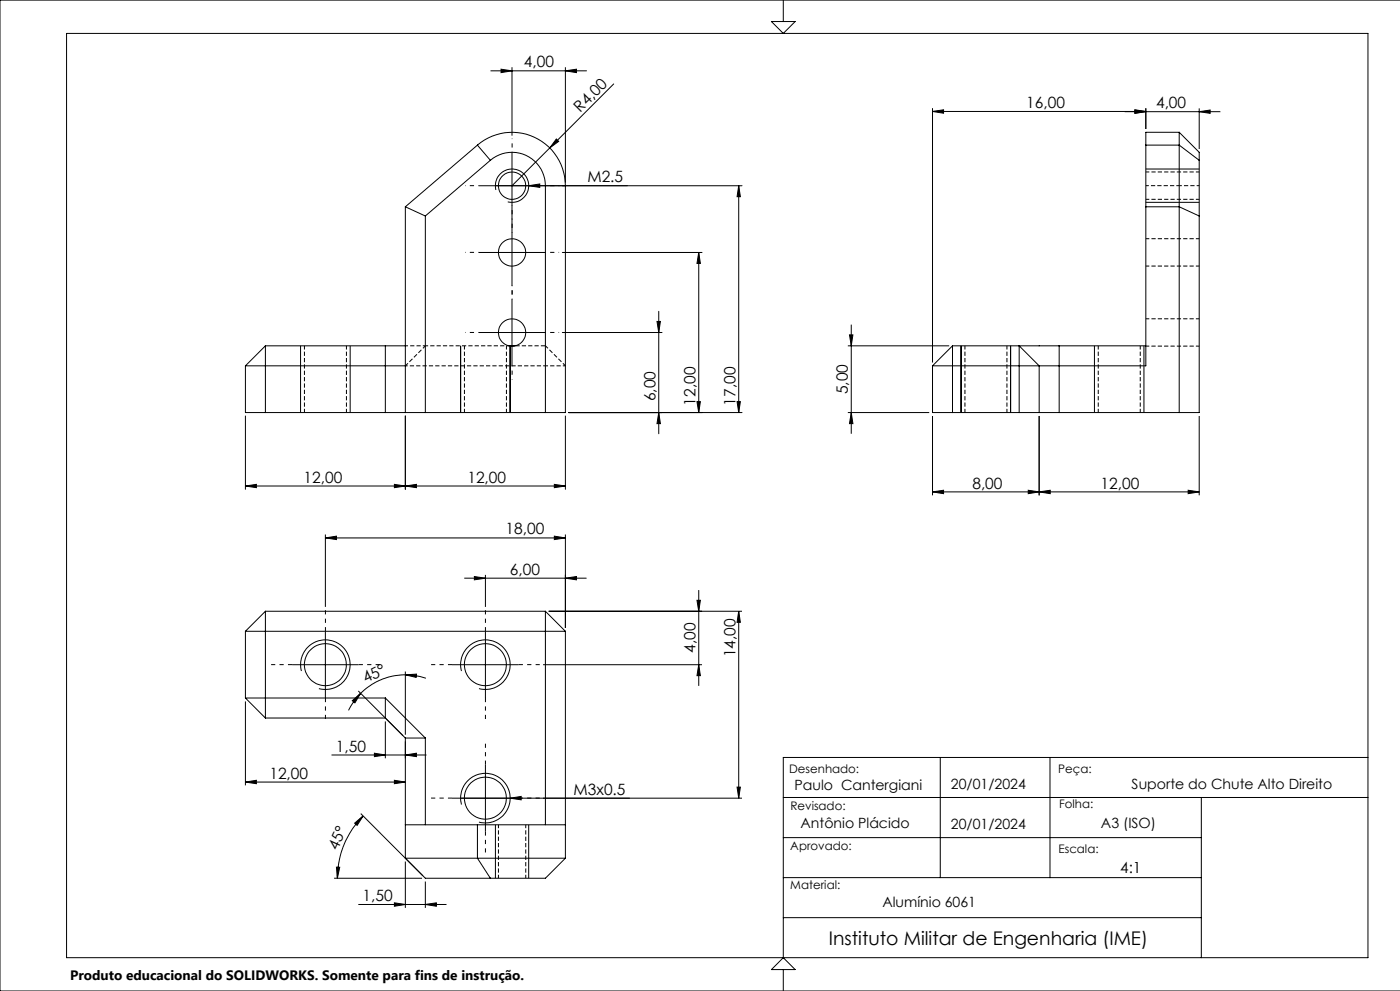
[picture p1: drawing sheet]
<svg xmlns="http://www.w3.org/2000/svg" width="420mm" height="297mm" viewBox="0 0 420 297" stroke-linecap="round" stroke-linejoin="round" font-family="sans-serif">
<path d="M154.5 103.6h9.1" fill="none" stroke="#000" stroke-width=".3" stroke-dasharray="1.3 .6" stroke-dashoffset="-.1" stroke-linecap="butt"/>
<path d="M353.8 55.6h6M127.6 103.6h25.1M127.6 103.6h-6M169.6 109.6h-6" fill="none" stroke="#000" stroke-width=".3" stroke-dasharray="1.3 .6" stroke-dashoffset=".5" stroke-linecap="butt"/>
<path d="M91.3 103.6v20M127.6 103.6l-6 6M139.3 103.6v20M169.6 109.6l-6-6M289.5 103.6v20M329.5 103.6v20M103.9 123.6v-20M151.9 123.6v-20M302.1 123.6v-20M342.1 123.6v-20" fill="none" stroke="#000" stroke-width=".3" stroke-dasharray="1.3 .6" stroke-dashoffset=".2" stroke-linecap="butt"/>
<path d="M121.6 109.6h42" fill="none" stroke="#000" stroke-width=".3" stroke-dasharray="1.3 .6" stroke-dashoffset=".6" stroke-linecap="butt"/>
<g fill="none" stroke="#000" stroke-width=".3">
<path d="M20 10h390.4v277h-390.4zM231.4 6.5h7.1l-3.5 3.5zM235 0v6.5M420 0h-420v297h420M147.2 21.2h28.8M150.3 20.7l3.3 .5-3.3 .6zM153.6 20.2v20.4M169.6 21.2l3.3-.5v1.1zM169.6 20.2v34.4M184.1 25.1l-30.5 30.6M279.8 33.4l3.3-.5v1zM279.8 32.4v76.3"/>
<path d="M279.8 33.4h63.9M337.4 33.5h28.7M340.5 33l3.2 .5-3.2 .5zM340.5 32.9l3.2 .5-3.2 .5zM343.7 32.4v6.3M353.8 39.6v3.9M353.8 39.6h-10.1v3.9M353.8 39.6l6 6v2.4M359.8 33.5l3.2-.5v1zM359.8 32.5v12.2M143.2 43.5a16 16 0 0 1 17.1-2.4 16 16 0 0 1 9.3 14.6v67.9h-96v-14M143.2 43.5l-21.6 18.5"/>
<path d="M143.2 43.5l3.9 4.5M147.1 48a10 10 0 0 1 10.7-1.4 10 10 0 0 1 5.8 9.1v67.9M147.1 48l-19.5 16.7M148.8 56.9a5 5 0 0 1 4.4-6.2 5 5 0 0 1 5.4 5.4 5 5 0 0 1-6.3 4.4M153.6 45.6v40.1M158.6 55.7l3.3-.6v1.1zM166.9 41.7l.7 .7-2.7 1.9zM221.6 55.7l.5 3.2h-1zM221.6 55.7v67.9M222.6 55.7h-79M343.7 50.7h16.1M343.7 43.5v66.1h-63.9"/>
<path d="M343.7 43.5h10.1M353.8 43.5v80.1M353.8 43.5l6 4.5M359.8 48v75.6h-80v-14M121.6 62v61.6M121.6 62l6 2.7M127.6 64.7v58.9M143.6 75.7h20M168.7 75.7h41.9M209.6 75.7l.5 3.2h-1zM209.6 75.7v47.9M343.7 60.6h16.1"/>
<path d="M343.7 62h10.1l6 2.7M143.6 99.7h20M153.6 89.7v19.9M168.7 99.7h29.9M197.1 96.3h1l-.5 3.4zM197.6 93.3v36.7M255.4 97.3v32.7M73.6 109.6h48M79.6 103.6h42M79.6 103.6v20M79.6 103.6l-6 6M90.2 103.6v20"/>
<path d="M105.1 103.6v20M115.6 103.6v20M138.2 103.6v20M152.7 103.6h1.8M153 103.6v20M254.4 103.6h30.4M254.8 100.4h1.1l-.5 3.2zM285.7 103.6h58M285.7 103.6v20M285.7 103.6l-5.9 6M288.3 103.6v20M303.2 103.6v20"/>
<path d="M317.7 103.6v20M328.3 103.6v20M343.2 103.6v20M73.6 124.7v21.9M121.6 124.7v21.9M169.6 124.7v21.9M170.6 123.6h52M197.6 123.6l.5 3.4h-1zM209.1 120.4h1l-.5 3.2zM221.1 120.4h1l-.5 3.2zM254.4 123.6h24.4M255.4 123.6l.5 3.4h-1.1z"/>
<path d="M279.8 124.7v23.7M305.8 123.6v-20l5.9 6v14M311.7 124.7v23.7M359.8 124.7v23.7M73.6 145.7l3.3-.5v1zM73.6 145.7h96M118.3 145.2l3.3 .5-3.3 .5zM121.6 145.7l3.3-.5v1zM166.3 145.2l3.3 .5-3.3 .5zM279.8 147.4l3.3-.5v1.1zM279.8 147.4h80M308.5 146.9l3.2 .5-3.2 .6z"/>
<path d="M311.7 147.4l3.4-.5v1.1zM356.4 146.9l3.4 .5-3.4 .6zM97.6 161.2l3.3-.5v1zM97.6 160.2v21.7M97.6 161.2h72M139.3 173.3h36.7M142.3 172.8l3.3 .5-3.3 .5zM145.6 172.3v9.6M166.3 160.7l3.3 .5-3.3 .5zM169.6 160.2v28M169.6 173.3l3.3-.5v1zM209.1 179.9h1l-.5 3.3z"/>
<path d="M209.6 176.8v28.8M73.6 189.2v20M73.6 189.2h96M79.6 183.2v32M79.6 183.2h84M79.6 183.2l-6 6M87.6 199.2h20M97.6 189.2v20M135.6 199.2h20M145.6 189.2v20M162.9 199.2h47.7M163.6 183.2v64"/>
<path d="M163.6 183.2l6 6M164.6 183.2h58M169.6 189.2v68M209.6 199.2l.5 3.3h-1zM221.6 183.2v56M221.6 183.2l.5 3.3h-1zM73.6 209.2h42M73.6 209.2l6 6M73.6 210.2v25.2M90.4 201.1a7.4 7.4 0 0 1 6.5-9.3 7.4 7.4 0 0 1 8.1 8 7.4 7.4 0 0 1-9.3 6.6M105.7 210l2.5-2.2-1.7 2.8zM107.5 207.1l14.1 14.1"/>
<path d="M108.2 207.8l-2 2.4-1.6 2.7M115.6 209.2v6h-36M115.6 209.2l12 12M115.6 216.2v11.1M121.6 202.2l3.4-.2-.2 1zM121.6 202.2a19.2 19.2 0 0 0-13.4 5.6M121.6 202.2l3.1 .3 3.1 .8M121.6 201.3v18.9M138.4 201.1a7.4 7.4 0 0 1 6.6-9.3 7.4 7.4 0 0 1 8 8 7.4 7.4 0 0 1-9.3 6.6M73.6 234.4l3.3-.5v1zM73.6 234.4h48M99.4 226.3h28.6"/>
<path d="M112.3 225.7l3.3 .6-3.3 .5zM118.3 233.9l3.3 .5-3.3 .5zM121.6 221.2v36M121.6 221.2h6M121.6 226.3l3.3-.6v1.1zM127.6 221.2v26M145.6 229.2v20M153 239.2l3.4-.5v1zM221.1 235.9h1l-.5 3.3zM222.6 239.2h-87M235 239h175.4M282.1 227v36"/>
<path d="M315 227v36M360.4 239v48M410.4 227h-175.4v60M100.9 259.9h1l-.7 3.3zM106.4 246.7l2.5-2.2-1.8 2.9zM108.2 243.8l18.7 18.7M108.9 244.5a26.5 26.5 0 0 0-7.7 18.7M121.6 257.2h21.6M121.6 247.2h21.6M121.6 257.2l6 6h19.5M121.6 258.2v13.9M138.4 241.1a7.4 7.4 0 0 1 6.6-9.3 7.4 7.4 0 0 1 8 8 7.4 7.4 0 0 1-9.3 6.6"/>
<path d="M143.2 257.2h26.4M143.2 247.2h26.4M143.2 247.2v10M143.2 257.2l3.9 6M148.6 247.2v16M158.6 247.2v16M169.6 257.2l-6 6h-16.5M235 251h125.4M100.2 263.2h26.4M107.5 271.1h26.4M118.3 270.6l3.3 .5-3.3 .5zM127.6 271.1l3.3-.5v1z"/>
<path d="M127.6 264.2v7.9M235 275h125.4M235 263h125.4M231.4 290.6l3.6-3.6 3.5 3.6zM235 290.6v6.4"/>
<circle cx="153.6" cy="55.6" r="4.1"/>
<circle cx="153.6" cy="75.6" r="4.1"/>
<circle cx="153.6" cy="99.7" r="4.1"/>
<circle cx="97.6" cy="199.2" r="6.3"/>
<circle cx="145.6" cy="199.2" r="6.3"/>
<circle cx="145.6" cy="239.2" r="6.3"/>
</g>
<path d="M343.8 59.7h16M359.8 51.5h-16M343.8 79.7h16M359.8 71.5h-16M359.8 95.5h-16M343.8 103.7h16M149.5 247.2v16M157.7 263.2v-16" fill="none" stroke="#000" stroke-width=".3" stroke-dasharray="1.3 .6" stroke-dashoffset=".3" stroke-linecap="butt"/>
<path d="M353.8 55.6h-10" fill="none" stroke="#000" stroke-width=".3" stroke-dasharray="1.3 .6" stroke-dashoffset=".4" stroke-linecap="butt"/>
<path d="M143.6 55.6h-4.1M153.6 45.6v-4.1M163.6 55.6h4.1M143.6 75.6h-4.1M153.6 65.6v4.1M153.6 65.6v-4.1M163.6 75.6h4.1M143.6 99.6h-4.1M153.6 85.6v4.1M153.6 89.6v-4.1M163.6 99.6h4.1M153.6 109.6v4.1" fill="none" stroke="#000" stroke-width=".3" stroke-dasharray="15.2 1.3 1.3 1.3" stroke-dashoffset="15.1" stroke-linecap="butt"/>
<path d="M87.6 199.2h-6.3M97.6 189.2v-6.3M107.6 199.2h6.3M135.6 199.2h-6.3M145.6 189.2v-6.3M155.6 199.2h6.3M97.6 209.2v6.3M145.6 209.2v6.3M135.6 239.2h-6.3M145.6 229.2v-6.3M155.6 239.2h6.3M145.6 249.2v6.3" fill="none" stroke="#000" stroke-width=".3" stroke-dasharray="15.2 1.3 1.3 1.3" stroke-dashoffset="14" stroke-linecap="butt"/>
<g fill="#000">
<path d="M158.6 55.7l3.3-.6v1.1zM166.9 41.7l.7 .7-2.7 1.9zM153 239.2l3.4-.5v1z"/>
<path d="M340.5 33l3.2 .5-3.2 .5zM359.8 33.5l3.2-.5v1z"/>
<path d="M340.5 32.9l3.2 .5-3.2 .5zM279.8 33.4l3.3-.5v1z"/>
<path d="M209.6 75.7l.5 3.2h-1zM209.1 120.4h1l-.5 3.2zM197.1 96.3h1l-.5 3.4zM197.6 123.6l.5 3.4h-1zM221.6 55.7l.5 3.2h-1zM221.1 120.4h1l-.5 3.2z"/>
<path d="M254.8 100.4h1.1l-.5 3.2zM255.4 123.6l.5 3.4h-1.1z"/>
<path d="M118.3 145.2l3.3 .5-3.3 .5zM73.6 145.7l3.3-.5v1zM169.6 21.2l3.3-.5v1.1zM150.3 20.7l3.3 .5-3.3 .6z"/>
<path d="M121.6 145.7l3.3-.5v1zM166.3 145.2l3.3 .5-3.3 .5z"/>
<path d="M311.7 147.4l3.4-.5v1.1zM356.4 146.9l3.4 .5-3.4 .6z"/>
<path d="M166.3 160.7l3.3 .5-3.3 .5zM97.6 161.2l3.3-.5v1z"/>
<path d="M209.6 199.2l.5 3.3h-1zM209.1 179.9h1l-.5 3.3zM221.1 235.9h1l-.5 3.3zM221.6 183.2l.5 3.3h-1z"/>
<path d="M121.6 202.2l3.4-.2-.2 1zM105.7 210l2.5-2.2-1.7 2.8z"/>
<path d="M106.4 246.7l2.5-2.2-1.8 2.9zM100.9 259.9h1l-.7 3.3z"/>
<path d="M118.3 270.6l3.3 .5-3.3 .5zM127.6 271.1l3.3-.5v1zM73.6 234.4l3.3-.5v1zM118.3 233.9l3.3 .5-3.3 .5zM112.3 225.7l3.3 .6-3.3 .5zM121.6 226.3l3.3-.6v1.1zM142.3 172.8l3.3 .5-3.3 .5zM169.6 173.3l3.3-.5v1zM279.8 147.4l3.3-.5v1.1zM308.5 146.9l3.2 .5-3.2 .6z"/>
</g>
<text font-size="5.6" x="248.7" y="283.2">Instituto Militar de Engenharia (IME)</text>
<g font-size="4.7">
<text x="157.1" y="20.2">4,00</text>
<text x="174.1" y="33.7" transform="rotate(-45 174.1 33.7)">R4,00</text>
<text x="307.9" y="32.4">16,00</text>
<text x="346.8" y="32.4">4,00</text>
<text x="176.2" y="54.6">M2.5</text>
<text x="254.4" y="118.2" transform="rotate(-90 254.4 118.2)">5,00</text>
<text x="196.6" y="120.2" transform="rotate(-90 196.6 120.2)">6,00</text>
<text x="208.6" y="121.5" transform="rotate(-90 208.6 121.5)">12,00</text>
<text x="220.6" y="121.5" transform="rotate(-90 220.6 121.5)">17,00</text>
<text x="91.1" y="144.6">12,00</text>
<text x="140.2" y="144.6">12,00</text>
<text x="291.7" y="146.4">8,00</text>
<text x="330.2" y="146.4">12,00</text>
<text x="151.7" y="160.2">18,00</text>
<text x="153" y="172.2">6,00</text>
<text x="208.6" y="195.7" transform="rotate(-90 208.6 195.7)">4,00</text>
<text x="220.6" y="197" transform="rotate(-90 220.6 197)">14,00</text>
<text x="109.7" y="204.8" transform="rotate(-26 109.7 204.8)">45°</text>
<text x="100.7" y="225.2">1,50</text>
<text x="80.8" y="233.3">12,00</text>
<text x="172.1" y="238.2">M3x0.5</text>
<text x="101.2" y="255" transform="rotate(-66 101.2 255)">45°</text>
<text x="108.8" y="270.1">1,50</text>
</g>
<text font-size="4.6" x="336.1" y="261.6">4:1</text>
<g font-size="4.2">
<text x="238.4" y="236.8">Paulo Cantergiani</text>
<text x="285.3" y="236.3">20/01/2024</text>
<text x="339.5" y="236.3">Suporte do Chute Alto Direito</text>
<text x="240.2" y="248.1">Antônio Plácido</text>
<text x="285.3" y="248.4">20/01/2024</text>
<text x="330.3" y="248.1">A3 (ISO)</text>
<text x="264.7" y="271.9">Alumínio 6061</text>
</g>
<text font-size="4.1" x="21" y="293.7">Produto educacional do SOLIDWORKS. Somente para fins de instrução.</text>
<g font-size="3.5">
<text x="236.8" y="231.8">Desenhado:</text>
<text x="317.4" y="231.8">Peça:</text>
<text x="237.1" y="242.7">Revisado:</text>
<text x="317.7" y="242.1">Folha:</text>
<text x="237.1" y="254.7">Aprovado:</text>
<text x="317.5" y="255.7">Escala:</text>
<text x="237.1" y="266.6">Material:</text>
</g>
</svg>
